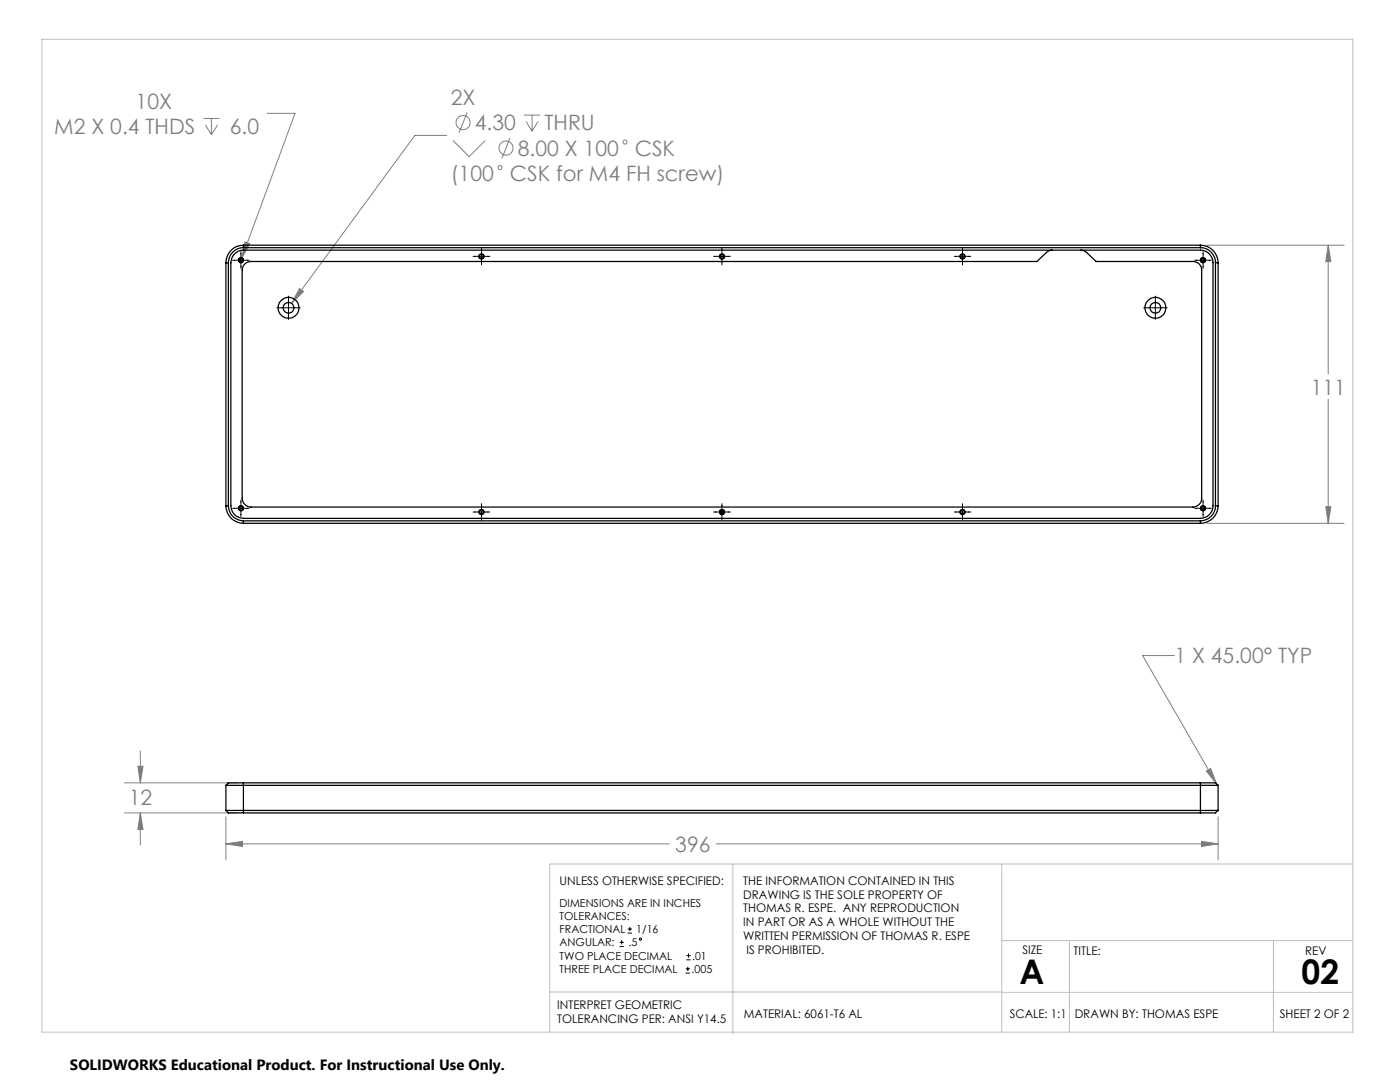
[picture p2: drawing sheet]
<svg xmlns="http://www.w3.org/2000/svg" width="279mm" height="216mm" viewBox="0 0 279 216" stroke-linecap="round" stroke-linejoin="round" font-family="sans-serif">
<g fill="none" stroke="#808080" stroke-width=".2">
<path d="M40.6 23.6h3.2M41 24.9l1.2 2M42.2 23.6v3.3M43.4 24.9l-1.2 2M53.3 22.6h5.6l-10.7 28.9M89.1 27h-6.3l-24.6 33.5M90.4 28l3.2 3.3 3.2-3.3M93.2 22.4l-1.6 4.1M101.8 27.5l-1.6 4.1M104.6 23h3.2M105 24.2l1.2 2M106.2 23v3.2"/>
<path d="M107.4 24.2l-1.2 2M48.9 48.3l.9 .3-1.6 2.9zM59.8 57.6l.8 .6-2.4 2.3zM240.8 48.9h27.5M265.1 48.9v25.7M265.1 48.9l.5 3.3h-1zM265.1 79.7v24.7M240.8 104.4h27.5M264.6 101.1h1l-.5 3.3zM234.4 130.8h-6.4l14.8 25.7M24.8 156.2h22.5M27.5 152.9h1l-.5 3.3z"/>
<path d="M28 149.9v6.3M240.7 153.8l.9-.4 1.2 3.1zM24.8 162.2h22.5M28 162.2l.5 3.3h-1zM28 162.2v6.4M45.1 168.4l3.3-.5v1zM45.1 163v8.6M45.1 168.4h88.5M142.9 168.4h100.2M239.8 167.9l3.3 .5-3.3 .5zM243.1 163v8.6"/>
<circle cx="92.4" cy="24.5" r="1.41"/>
<circle cx="99.8" cy="33.4" r=".42"/>
<circle cx="101" cy="29.6" r="1.42"/>
<circle cx="124.7" cy="28.3" r=".39"/>
</g>
<g fill="none" stroke="#000" stroke-width=".2">
<path d="M46.4 51.9h3.3M48.1 50.2v3.4M57.6 59.1v4.6M94.4 51.2h3.4M96.1 49.5v3.3M142.4 51.2h3.4M144.1 49.5v3.3M190.4 51.2h3.3M192.1 49.5v3.3M230.6 59.1v4.6M238.4 51.9h3.4M240.1 50.2v3.4"/>
<path d="M55.2 61.4h4.7M228.2 61.4h4.7M48.1 99.8v3.3M240.1 99.8v3.3M46.4 101.4h3.3M94.4 102.2h3.4M96.1 100.5v3.3M142.4 102.2h3.4M144.1 100.5v3.3M190.4 102.2h3.3M192.1 100.5v3.3M238.4 101.4h3.4"/>
<path d="M123.6 188.9h.9M123.6 188h.9M124.1 187.6v.9M125.3 186.2h.8M125.3 185.4h.8M125.7 185v.8M136.8 194.2h.9M136.8 193.3h.9M137 191.5h.8M137 190.7h.8M137.3 192.9v.8M137.4 190.3v.8"/>
<circle cx="127.8" cy="187.4" r=".21"/>
</g>
<path d="M48.1 52.4a.5 .5 0 0 1-.4-.7 .5 .5 0 0 1 .8-.1 .5 .5 0 0 1-.3 .8h-.1M96.1 51.7a.5 .5 0 0 1-.4-.8 .5 .5 0 0 1 .8-.1 .5 .5 0 0 1-.3 .8l-.1 .1M144.1 51.7a.5 .5 0 0 1-.4-.8 .5 .5 0 0 1 .8-.1 .5 .5 0 0 1-.3 .8l-.1 .1M192.1 51.7a.5 .5 0 0 1-.4-.8 .5 .5 0 0 1 .8-.1 .5 .5 0 0 1-.3 .8l-.1 .1M240.1 52.4a.5 .5 0 0 1-.4-.7 .5 .5 0 0 1 .8-.1 .5 .5 0 0 1-.3 .8h-.1M48.1 101.9a.5 .5 0 0 1-.4-.7 .5 .5 0 0 1 .8-.1 .5 .5 0 0 1-.3 .8h-.1M96.1 102.7a.5 .5 0 0 1-.4-.8 .5 .5 0 0 1 .8-.1 .5 .5 0 0 1-.3 .8l-.1 .1M144.1 102.7a.5 .5 0 0 1-.4-.8 .5 .5 0 0 1 .8-.1 .5 .5 0 0 1-.3 .8l-.1 .1M192.1 102.7a.5 .5 0 0 1-.4-.8 .5 .5 0 0 1 .8-.1 .5 .5 0 0 1-.3 .8l-.1 .1M240.1 101.9a.5 .5 0 0 1-.4-.7 .5 .5 0 0 1 .8-.1 .5 .5 0 0 1-.3 .8h-.1" fill="none" stroke="#000" stroke-width=".2" stroke-dasharray="1.3 .6" stroke-linecap="butt"/>
<path d="M8.4 7.8h261.6v198.2h-261.6zM146.3 172.4v33.9M199.9 172.4v33.6M270 172.4h-160.3v33.6M109.7 197.9h90.2M199.9 198h70.1M199.9 187.7h70.1M213.4 187.7v18.3M254.1 187.7v18.3" fill="none" stroke="#c0c0c0" stroke-width=".2"/>
<path d="M28 162.2l.5 3.3h-1zM27.5 152.9h1l-.5 3.3zM45.1 168.4l3.3-.5v1zM239.8 167.9l3.3 .5-3.3 .5zM240.7 153.8l.9-.4 1.2 3.1zM48.9 48.3l-.7 3.2 1.6-2.9zM264.6 101.1h1l-.5 3.3zM265.1 48.9l.5 3.3h-1zM59.8 57.6l-1.6 2.9 2.4-2.3z" fill="#808080"/>
<g fill="none" stroke="#000" stroke-width=".25">
<path d="M45.1 52.4v48.5M45.1 52.4h.5M45.6 52.4v48.5M46.8 50.7a2.32 2.32 0 0 1 1.8-.8h191a2.53 2.53 0 0 1 2.5 2.5v48.5a2.53 2.53 0 0 1-2.5 2.5h-191a2.53 2.53 0 0 1-2.5-2.5v-48.5a2.72 2.72 0 0 1 .7-1.7zM48.6 48.9a3.5 3.5 0 0 0-3.5 3.5M48.6 49.4a3 3 0 0 0-3 3M48.6 48.9v.5M48.6 48.9h191M48.6 49.4h191M210 49.9l-.6 .1-.4 .3-2.1 1.9h-156.8a1.75 1.75 0 0 0-1.8 1.7v45.5a1.81 1.81 0 0 0 1.8 1.8h188a1.75 1.75 0 0 0 1.7-1.8v-45.5a1.69 1.69 0 0 0-1.7-1.7h-19.3l-2.1-1.9-.4-.3-.6-.1M239.6 48.9a3.5 3.5 0 0 1 3.5 3.5M239.6 49.4a3 3 0 0 1 3 3"/>
<path d="M239.6 48.9v.5M242.6 52.4h.5M242.6 52.4v48.5M243.1 52.4v48.5M45.1 100.9a3.5 3.5 0 0 0 3.5 3.5M45.1 100.9h.5M45.6 100.9a3 3 0 0 0 3 3M48.6 103.9v.5M48.6 103.9h191M48.6 104.4h191M239.6 103.9v.5M242.6 100.9a3 3 0 0 1-3 3"/>
<path d="M242.6 100.9h.5M243.1 100.9a3.5 3.5 0 0 1-3.5 3.5M45.1 156.7h198M45.1 156.7v5M48.6 156.2h-3l-.5 .5M48.6 156.2v6M48.6 156.2h191M239.6 156.2h3l.5 .5M239.6 156.2v6M243.1 156.7v5M45.1 161.7h198M45.1 161.7l.5 .5h3"/>
<path d="M48.6 162.2h191M243.1 161.7l-.5 .5h-3"/>
<circle cx="48.1" cy="51.9" r=".51"/>
<circle cx="48.1" cy="51.9" r=".39"/>
<circle cx="96.1" cy="51.2" r=".52"/>
<circle cx="96.1" cy="51.2" r=".4"/>
<circle cx="144.1" cy="51.2" r=".41"/>
<circle cx="144.1" cy="51.2" r=".52"/>
<circle cx="192.1" cy="51.2" r=".4"/>
<circle cx="192.1" cy="51.2" r=".51"/>
<circle cx="240.1" cy="51.9" r=".52"/>
<circle cx="240.1" cy="51.9" r=".39"/>
<circle cx="57.6" cy="61.4" r="1.07"/>
<circle cx="57.6" cy="61.4" r="2.1"/>
<circle cx="230.6" cy="61.4" r="1.07"/>
<circle cx="230.6" cy="61.4" r="2.1"/>
<circle cx="48.1" cy="101.4" r=".39"/>
<circle cx="48.1" cy="101.4" r=".5"/>
<circle cx="96.1" cy="102.2" r=".52"/>
<circle cx="96.1" cy="102.2" r=".39"/>
<circle cx="144.1" cy="102.2" r=".4"/>
<circle cx="144.1" cy="102.2" r=".52"/>
<circle cx="192.1" cy="102.2" r=".39"/>
<circle cx="192.1" cy="102.2" r=".51"/>
<circle cx="240.1" cy="101.4" r=".39"/>
<circle cx="240.1" cy="101.4" r=".51"/>
</g>
<g font-size="6.8">
<text x="203.5" y="196.4">A</text>
<text x="259.8" y="196.4">02</text>
</g>
<g font-size="4.2" fill="#808080">
<text x="27.1" y="21.7">10X</text>
<text x="90" y="21">2X</text>
<text x="10.8" y="26.7">M2 X 0.4 THDS</text>
<text x="45.9" y="26.7">6.0</text>
<text x="94.8" y="26">4.30</text>
<text x="108.7" y="26">THRU</text>
<text x="103.3" y="31.1">8.00 X 100</text>
<text x="126.7" y="31.1">CSK</text>
<text x="90" y="36.2">(100</text>
<text x="101.8" y="36.2">CSK for M4 FH screw)</text>
<text x="261.6" y="78.7">111</text>
<text x="234.4" y="132.4">1 X 45.00° TYP</text>
<text x="25.7" y="160.7">12</text>
<text x="134.8" y="170">396</text>
</g>
<text font-size="3" x="14" y="213.5">SOLIDWORKS Educational Product. For Instructional Use Only.</text>
<g font-size="2.4">
<text x="111.7" y="176.5">UNLESS OTHERWISE SPECIFIED:</text>
<text x="148.3" y="176.5">THE INFORMATION CONTAINED IN THIS</text>
<text x="148.3" y="179.3">DRAWING IS THE SOLE PROPERTY OF</text>
<text x="148.3" y="182.1">THOMAS R. ESPE. ANY REPRODUCTION</text>
<text x="148.3" y="184.8">IN PART OR AS A WHOLE WITHOUT THE</text>
<text x="148.3" y="187.6">WRITTEN PERMISSION OF THOMAS R. ESPE</text>
<text x="149" y="190.4">IS PROHIBITED.</text>
<text x="204.1" y="190.4">SIZE</text>
<text x="214.3" y="190.5">TITLE:</text>
<text x="260.5" y="190.5">REV</text>
<text x="111.2" y="201.4">INTERPRET GEOMETRIC</text>
<text x="148.4" y="203.1">MATERIAL: 6061-T6 AL</text>
<text x="201.5" y="203.1">SCALE: 1:1</text>
<text x="214.5" y="203.1">DRAWN BY: THOMAS ESPE</text>
<text x="255.4" y="203.1">SHEET 2 OF 2</text>
<text x="111.2" y="204.2">TOLERANCING PER: ANSI Y14.5</text>
</g>
<g font-size="2.2">
<text x="111.7" y="180.9">DIMENSIONS ARE IN INCHES</text>
<text x="111.7" y="183.5">TOLERANCES:</text>
<text x="111.7" y="188.8">ANGULAR:</text>
<text x="111.7" y="186.2">FRACTIONAL</text>
<text x="111.7" y="191.5">TWO PLACE DECIMAL</text>
<text x="125.4" y="188.8">.5</text>
<text x="127" y="186.2">1/16</text>
<text x="138.1" y="191.5">.01</text>
<text x="111.7" y="194.1">THREE PLACE DECIMAL</text>
<text x="138" y="194.1">.005</text>
</g>
</svg>
